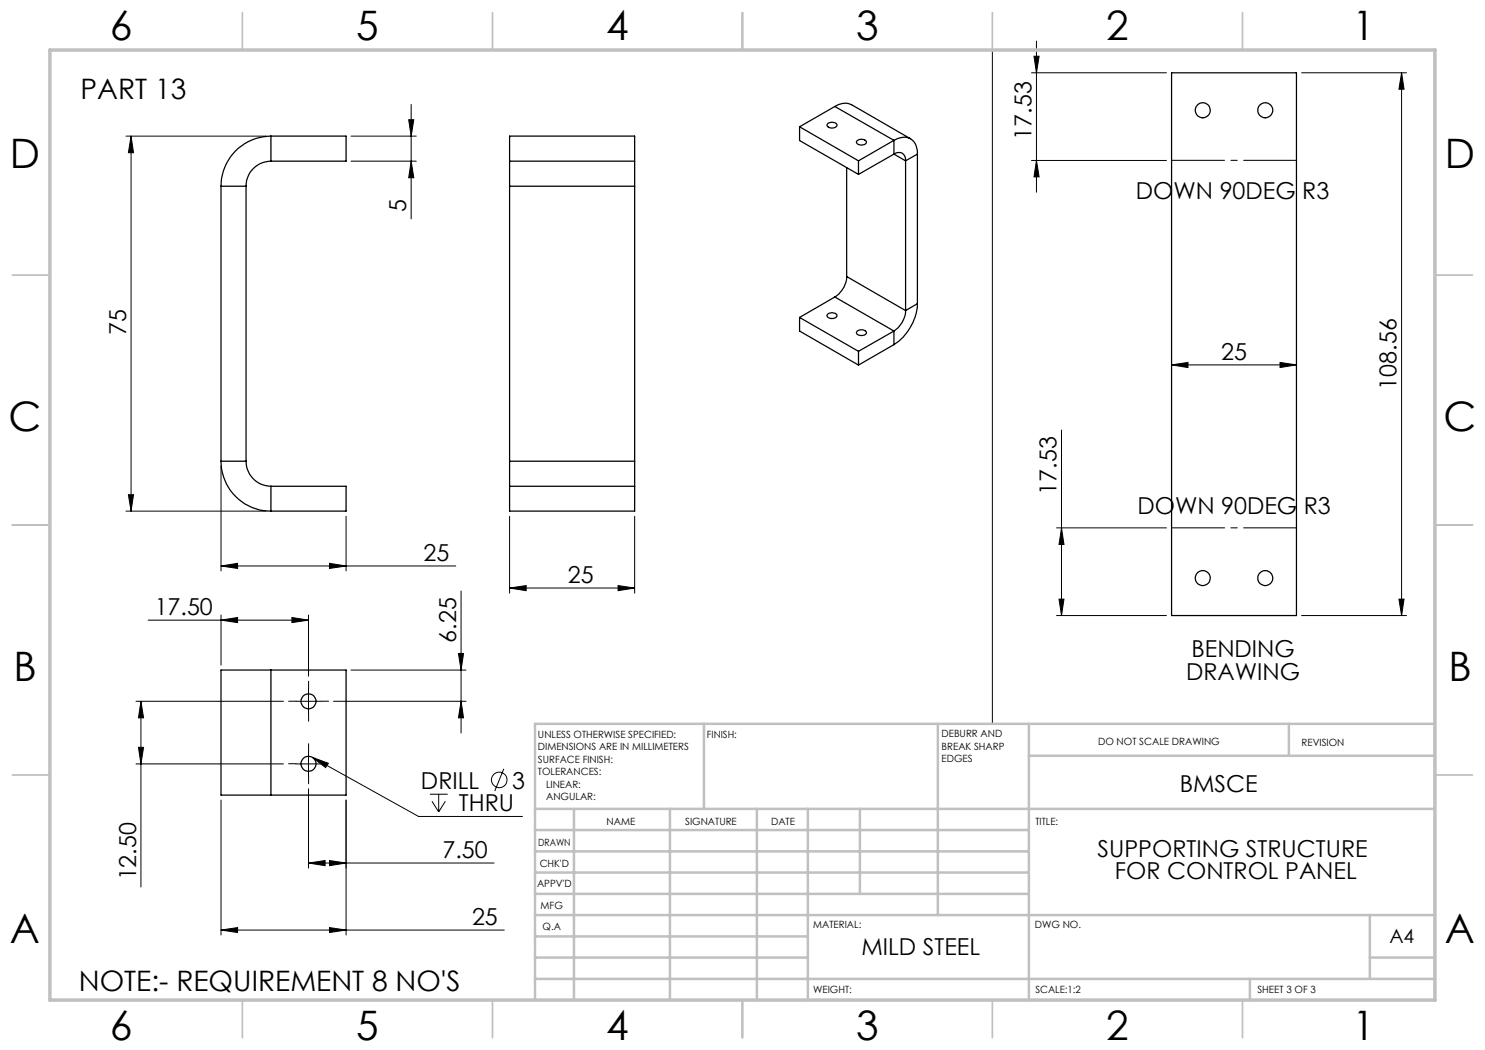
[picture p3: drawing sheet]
<svg xmlns="http://www.w3.org/2000/svg" width="297mm" height="210mm" viewBox="0 0 297 210" stroke-linecap="round" stroke-linejoin="round" font-family="sans-serif">
<g fill="none" stroke="#000" stroke-width=".2">
<path d="M198.5 10v134.8M206.3 14.6h27M206.8 11.2h1l-.5 3.4zM207.3 8.2v30.2M260.3 14.6h21M280.3 14.6l.5 3.2h-1zM280.3 14.6v108.5M25.2 27.2h28M26.2 27.2l.5 3.3h-1zM26.2 27.2v75M70.2 27.2h13.1M70.2 32.2h13.1"/>
<path d="M81.7 23.9h1.1l-.6 3.3zM82.2 20.9v22.9M82.2 32.2l.6 3.4h-1.1zM206.3 32.1h27M207.3 32.1l.5 3.3h-1zM234.3 73l3.3-.5v1zM234.3 73h25M256 72.5l3.3 .5-3.3 .5zM25.7 98.9h1l-.5 3.3zM44.2 93.2v21M212.3 86v37.1M25.2 102.2h28"/>
<path d="M44.2 113.2l3.3-.5v1zM44.2 113.2h47M65.9 112.7l3.3 .5-3.3 .5zM69.2 103.2v11M92.2 118.2v28.4M101.9 117.6l3.3-.5v1zM101.9 103.2v15.4M101.9 117.6h25M123.6 117.1l3.3 .5-3.3 .5zM126.9 103.2v15.4M211.3 105.6h22M211.8 119.8h1l-.5 3.3z"/>
<path d="M212.3 105.6l.5 3.3h-1zM279.8 119.8h1l-.5 3.3zM29.6 124h32.1M44.2 124l3.3-.5v1zM44.2 123v10M58.4 123.5l3.3 .5-3.3 .5zM61.7 137.8v5M61.7 123v12.2M70.2 134h23M91.7 130.7h1l-.5 3.3zM211.3 123.1h22M260.3 123.1h21"/>
<path d="M27.2 152.8h29.5M27.2 140.3h29.5M27.7 149.5h1l-.5 3.3zM28.2 140.3v37.1M28.2 140.3l.5 3.3h-1zM59.2 152.8h5M59.2 140.3h5M61.7 150.3v4.9M61.7 157.8v15.8M62.5 151.5l3.1 1.1-.5 .9zM62.5 151.5l21.2 11.8h20.8M66.7 140.3h26.5"/>
<path d="M86 158.8h3.5M87.7 158.8v3.6M92.2 140.3l.5 3.3h-1zM100.8 153.8l-1.8 4.4M44.2 160v27M61.7 172.6l3.3-.5v1zM61.7 172.6h37.1M65.9 172.1l3.3 .5-3.3 .5zM69.2 160v27M86.4 160.3l1.3 2.1M89.1 160.3l-1.4 2.1M44.2 186l3.3-.5v1z"/>
<path d="M44.2 186h56.7M65.9 185.5l3.3 .5-3.3 .5z"/>
<circle cx="99.9" cy="156" r="1.55"/>
</g>
<path d="M61.7 137.7v-1.5M59.2 152.7h-1.5M59.2 140.2h-1.5M61.7 150.2v-1.5M61.7 155.2v1.5M61.7 142.7v1.5M64.2 152.7h1.5M64.2 140.2h1.5" fill="none" stroke="#000" stroke-width=".2" stroke-dasharray="15.2 1.3 1.3 1.3"/>
<path d="M234.3 32.1h25M234.3 105.6h25" fill="none" stroke="#000" stroke-width=".2" stroke-dasharray="15.2 1.3 1.3 1.3" stroke-dashoffset="4.6"/>
<g fill="none" stroke="#c0c0c0" stroke-width=".35">
<path d="M48.5 2.5v7.5M98.5 2.5v7.5M148.5 2.5v7.5M198.5 2.5v7.5M248.5 2.5v7.5M2.5 55h7.5M287 55h7.5M2.5 105h7.5M287 105h7.5M2.5 155h7.5M287 155h7.5M48.5 200v7.5"/>
<path d="M98.5 200v7.5M148.5 200v7.5M198.5 200v7.5M248.5 200v7.5"/>
</g>
<g fill="none" stroke="#c0c0c0" stroke-width=".5">
<path d="M140.8 144.8v17M187.6 144.8v38.2M205.8 144.8v55.2M205.8 151.2h81.2M257.8 144.8v6.4M287 144.8h-180v55.2M107 161.8h180M107 178.8h98.8M107 174.5h98.8M107 170.3h98.8M107 166h98.8M114.8 161.8v38.2"/>
<path d="M134 161.8v38.2M151.4 161.8v38.2M161.6 161.8v38.2M172 161.8v17M107 195.8h180M107 191.5h54.6M107 187.3h54.6M107 183h180M250 195.8v4.2M274 191.5h13M274 183v12.8"/>
</g>
<path d="M10 10h277v190h-277z" fill="none" stroke="#c0c0c0" stroke-width=".7"/>
<g fill="#000">
<path d="M62.5 151.5l3.1 1.1-.5 .9z"/>
<path d="M26.2 27.2l.5 3.3h-1zM25.7 98.9h1l-.5 3.3z"/>
<path d="M81.7 23.9h1.1l-.6 3.3zM82.2 32.2l.6 3.4h-1.1z"/>
<path d="M256 72.5l3.3 .5-3.3 .5zM234.3 73l3.3-.5v1z"/>
<path d="M44.2 113.2l3.3-.5v1zM65.9 112.7l3.3 .5-3.3 .5z"/>
<path d="M101.9 117.6l3.3-.5v1zM123.6 117.1l3.3 .5-3.3 .5zM61.7 172.6l3.3-.5v1zM65.9 172.1l3.3 .5-3.3 .5z"/>
<path d="M212.3 105.6l.5 3.3h-1zM211.8 119.8h1l-.5 3.3zM206.8 11.2h1l-.5 3.4zM207.3 32.1l.5 3.3h-1z"/>
<path d="M28.2 140.3l.5 3.3h-1zM27.7 149.5h1l-.5 3.3zM280.3 14.6l.5 3.2h-1zM279.8 119.8h1l-.5 3.3z"/>
<path d="M92.2 140.3l.5 3.3h-1zM91.7 130.7h1l-.5 3.3z"/>
<path d="M65.9 185.5l3.3 .5-3.3 .5zM44.2 186l3.3-.5v1zM58.4 123.5l3.3 .5-3.3 .5zM44.2 124l3.3-.5v1z"/>
</g>
<g fill="none" stroke="#000" stroke-width=".25">
<path d="M234.3 14.6h25v108.5h-25zM44.2 37.2h5M44.2 37.2v55M49.2 37.2v55M54.2 27.2a10 10 0 0 0-10 10M54.2 32.2a5 5 0 0 0-5 5M54.2 27.2h15v5h-15M54.2 27.2v5M101.9 32.2v5M101.9 37.2h25M101.9 32.2h25M101.9 32.2v-5h25v5"/>
<path d="M101.9 37.2v55M126.9 32.2v5M126.9 37.2v55M159.9 25.4v2.7l11.8 6.8M159.9 25.4l11.8 6.8M165.6 24.7a1.24 1.24 0 0 1 1.8 .3 1.18 1.18 0 0 1-2 0zM167 21.3a3.4 3.4 0 0 1 3.3-.4l11.8 6.9M167 21.3l-7.1 4.1M167 21.3l11.8 6.8M169.3 33.5v21.8M171.5 28.1a1.13 1.13 0 0 1 1.8 .4 1.2 1.2 0 0 1-2-.1zM171.7 32.2v2.7"/>
<path d="M178.8 28.1a2.94 2.94 0 0 1 4 .3l.5 .9 .2 1.5M178.8 30.8a1.41 1.41 0 0 1 1.6-.2 1.41 1.41 0 0 1 .7 1.6M178.8 28.1l-7.1 4.1M178.8 28.1v2.7M178.8 30.8l-7.1 4.1M178.8 30.8l2.3 1.4M181.1 32.2v29.9M183.5 30.8l-2.4 1.4M183.5 30.8v29.9M167 59.4l-7.1 4.1M167 59.4l11.8 6.8M169.3 55.3a5.1 5.1 0 0 1-2.3 4.1"/>
<path d="M169.3 55.3l11.8 6.8M159.9 63.5v2.7l11.8 6.8M159.9 63.5l11.8 6.8M165.6 62.8a1.13 1.13 0 0 1 1.8 .4 1.25 1.25 0 0 1-2-.1zM171.5 66.2a1.13 1.13 0 0 1 1.8 .4 1.2 1.2 0 0 1-2-.1zM171.7 70.3v2.7M178.8 66.2v2.7M178.8 66.2l-7.1 4.1M178.8 68.9l-7.1 4.1M181.1 62.1a5.2 5.2 0 0 1-2.3 4.1M183.5 60.7a10.5 10.5 0 0 1-4.7 8.2M183.5 60.7l-2.4 1.4"/>
<path d="M44.2 92.2a10 10 0 0 0 10 10M44.2 92.2h5M49.2 92.2a5 5 0 0 0 5 5.1M54.2 97.3h15v4.9h-15M54.2 97.3v4.9M101.9 92.2v5.1M101.9 92.2h25M101.9 97.3v4.9h25v-4.9M101.9 97.3h25M126.9 92.2v5.1M54.2 134h-10v25h10M54.2 134h15v25h-15"/>
<path d="M54.2 134v25"/>
<circle cx="240.6" cy="22.1" r="1.51"/>
<circle cx="253" cy="22.1" r="1.51"/>
<circle cx="240.6" cy="115.6" r="1.51"/>
<circle cx="253" cy="115.6" r="1.51"/>
<circle cx="61.7" cy="152.8" r="1.51"/>
<circle cx="61.7" cy="140.2" r="1.5"/>
</g>
<g font-size="8.1">
<text x="22" y="8">6</text>
<text x="71.2" y="8">5</text>
<text x="121.2" y="8">4</text>
<text x="171.3" y="8">3</text>
<text x="221.3" y="8">2</text>
<text x="270.5" y="8">1</text>
<text x="2" y="33.6">D</text>
<text x="289" y="33.6">D</text>
<text x="1.7" y="86.1">C</text>
<text x="288.7" y="86.1">C</text>
<text x="2.7" y="136.1">B</text>
<text x="289.7" y="136.1">B</text>
<text x="2" y="188.6">A</text>
<text x="289" y="188.6">A</text>
<text x="22" y="208">6</text>
<text x="71.2" y="208">5</text>
<text x="121.2" y="208">4</text>
<text x="171.3" y="208">3</text>
<text x="221.3" y="208">2</text>
<text x="270.5" y="208">1</text>
</g>
<g font-size="5.6">
<text x="16.1" y="19.8">PART 13</text>
<text x="15.8" y="198.3">NOTE:- REQUIREMENT 8 NO'S</text>
</g>
<g font-size="4.7">
<text x="206.3" y="27.9" transform="rotate(-90 206.3 27.9)">17.53</text>
<text x="227.2" y="39.7">DOWN 90DEG R3</text>
<text x="81.2" y="42.4" transform="rotate(-90 81.2 42.4)">5</text>
<text x="25.2" y="67" transform="rotate(-90 25.2 67)">75</text>
<text x="244.2" y="72">25</text>
<text x="279.3" y="77.9" transform="rotate(-90 279.3 77.9)">108.56</text>
<text x="211.3" y="98.9" transform="rotate(-90 211.3 98.9)">17.53</text>
<text x="227.5" y="102.7">DOWN 90DEG R3</text>
<text x="84.7" y="112.2">25</text>
<text x="113.6" y="116.6">25</text>
<text x="30.9" y="123">17.50</text>
<text x="91.2" y="128.5" transform="rotate(-90 91.2 128.5)">6.25</text>
<text x="238.3" y="131.4">BENDING</text>
<text x="237.2" y="135.9">DRAWING</text>
<text x="84.2" y="157.7">DRILL</text>
<text x="102.4" y="157.7">3</text>
<text x="236" y="158.3">BMSCE</text>
<text x="91.8" y="162.3">THRU</text>
<text x="88.5" y="171.6">7.50</text>
<text x="219.5" y="171.4">SUPPORTING STRUCTURE</text>
<text x="27.2" y="176.1" transform="rotate(-90 27.2 176.1)">12.50</text>
<text x="223" y="175.9">FOR CONTROL PANEL</text>
<text x="94.4" y="185">25</text>
<text x="172.3" y="191.1">MILD STEEL</text>
</g>
<text font-size="3.9" x="277.9" y="188.5">A4</text>
<g font-size="2">
<text x="107.6" y="147.6">UNLESS OTHERWISE SPECIFIED:</text>
<text x="141.4" y="147.6">FINISH:</text>
<text x="188.3" y="147.5">DEBURR AND</text>
<text x="188.3" y="150">BREAK SHARP</text>
<text x="219.6" y="149">DO NOT SCALE DRAWING</text>
<text x="260.3" y="149.2">REVISION</text>
<text x="107.6" y="150.1">DIMENSIONS ARE IN MILLIMETERS</text>
<text x="107.6" y="152.6">SURFACE FINISH:</text>
<text x="107.6" y="155.1">TOLERANCES:</text>
<text x="188.3" y="152.5">EDGES</text>
<text x="109.2" y="157.6">LINEAR:</text>
<text x="109.2" y="160.1">ANGULAR:</text>
<text x="121.3" y="165">NAME</text>
<text x="137" y="164.9">SIGNATURE</text>
<text x="154.2" y="164.9">DATE</text>
<text x="207.1" y="164.9">TITLE:</text>
<text x="107.6" y="169.1">DRAWN</text>
<text x="107.9" y="173.3">CHK'D</text>
<text x="107.4" y="177.4">APPV'D</text>
<text x="108.1" y="181.8">MFG</text>
<text x="108.5" y="186">Q.A</text>
<text x="162.6" y="185.5">MATERIAL:</text>
<text x="207" y="185.5">DWG NO.</text>
<text x="162.6" y="198.5">WEIGHT:</text>
<text x="207.1" y="198.6">SCALE:1:2</text>
<text x="251.5" y="198.6">SHEET 3 OF 3</text>
</g>
</svg>
